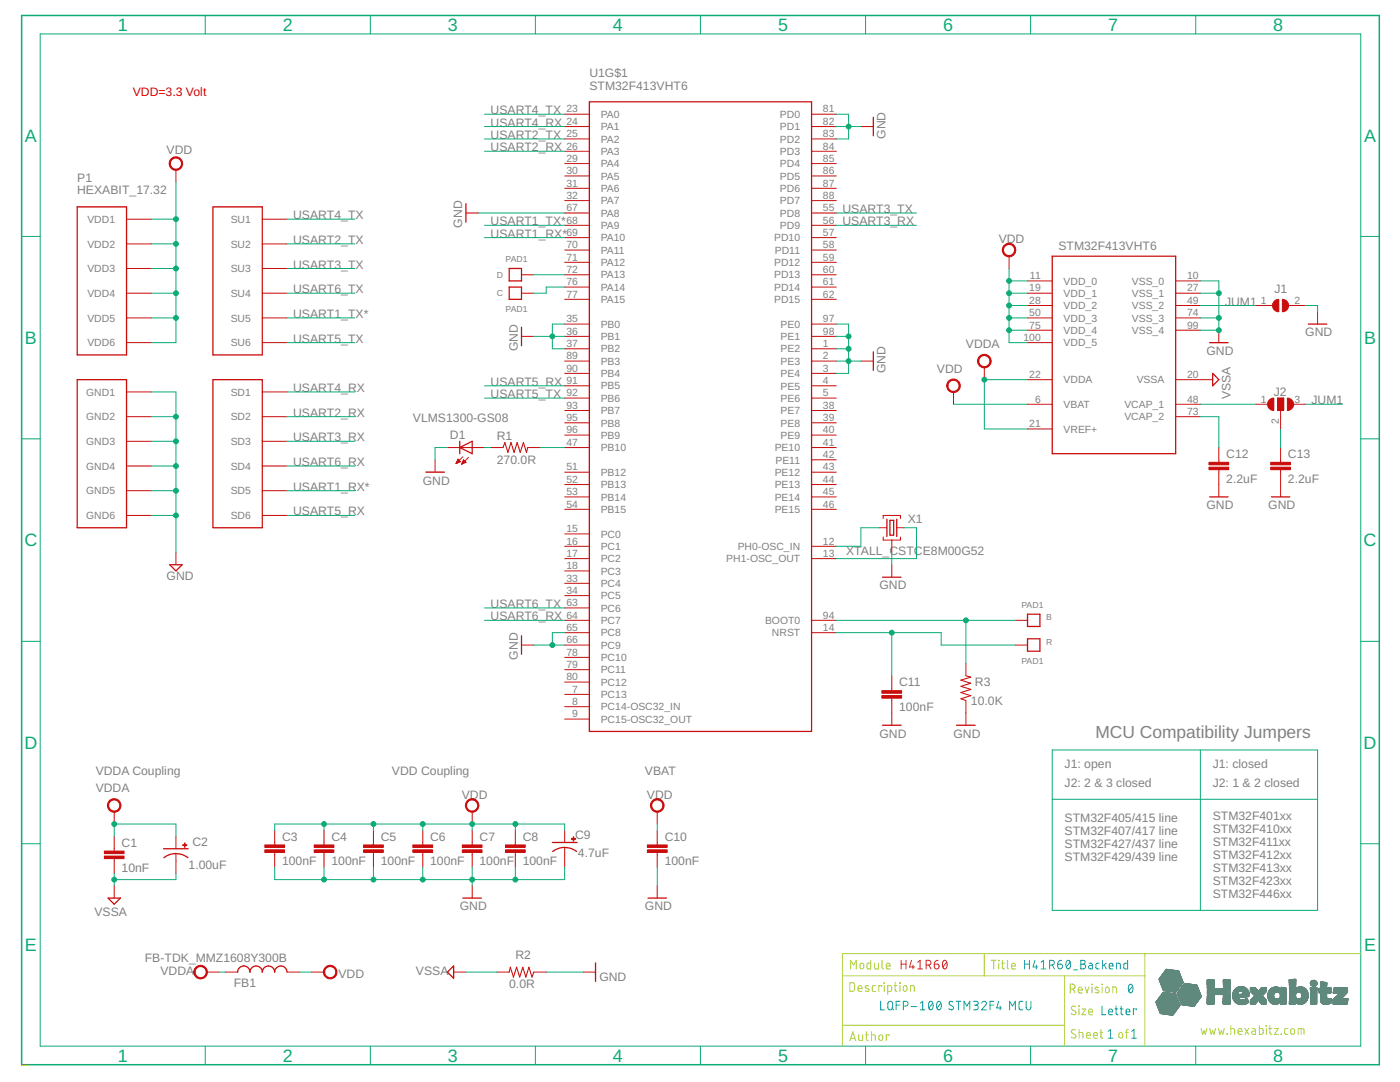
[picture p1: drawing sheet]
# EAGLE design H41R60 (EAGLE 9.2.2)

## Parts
B  PAD1  [PAD1]
C  PAD1  [PAD1]
C1  10nF  C-0603  [C-0603]
C2  1.00uF  C-0805-POL  [C-0805-POL]
C3  100nF  C-0603  [C-0603]
C4  100nF  C-0603  [C-0603]
C5  100nF  C-0603  [C-0603]
C6  100nF  C-0603  [C-0603]
C7  100nF  C-0603  [C-0603]
C8  100nF  C-0603  [C-0603]
C9  4.7uF  C-0805-POL  [C-0805-POL]
C10  100nF  C-0603  [C-0603]
C11  100nF  C-0603  [C-0603]
C12  2.2uF  C-0603  [C-0603]
C13  2.2uF  C-0603  [C-0603]
D  PAD1  [PAD1]
D1  VLMS1300-GS08  [VLMS1300-GS08]
FB1  FB-TDK_MMZ1608Y300B  [FB-TDK_MMZ1608Y300B]
J1  SJ  [SJ]
J2  SJ2W  [SJ_2]
P1  HEXABIT_17.32  [HEXABIT_17.32]
R  PAD1  [PAD1]
R1  270.0R  R-0603  [R-0603]
R2  0.0R  R-0603  [R-0603]
R3  10.0K  R-0603  [R-0603]
U1  STM32F413VHT6  [LQFP-100]
X1  XTALL_CSTCE8M00G52  [XTALL_CSTCE8M00G52]

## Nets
B1: B.P$1 B.P$2 R3.2 U1.94(BOOT0)
GND: C3.2 C4.2 C5.2 C6.2 C7.2 C8.2 C9.2(-) C10.2 C11.2 C12.2 C13.2 D1.C J1.2 P1.PAD_PD7(GND1) P1.PAD_PD8(GND2) P1.PAD_PD9(GND3) P1.PAD_PD10(GND4) P1.PAD_PD11(GND5) P1.PAD_PD12(GND6) R2.1 R3.1 U1.1(PE2) U1.2(PE3) U1.3(PE4) U1.10(VSS_0) U1.27(VSS_1) U1.35(PB0) U1.36(PB1) U1.37(PB2) U1.65(PC8) U1.66(PC9) U1.67(PA8) U1.74(VSS_3) U1.81(PD0) U1.82(PD1) U1.83(PD2) U1.97(PE0) U1.98(PE1) U1.99(VSS_4) X1.P$2
JUM1: J1.1 J2.3 U1.49(VSS_2)
N$1: D.P$1 D.P$2 U1.72(PA13)
N$2: C.P$1 C.P$2 U1.76(PA14)
N$3: U1.12(PH0-OSC_IN) X1.P$1
N$4: U1.13(PH1-OSC_OUT) X1.P$3
N$5: C12.1 U1.73(VCAP_2)
N$6: C13.1 J2.2
N$7: R1.2 U1.47(PB10)
N$8: D1.A R1.1
N$9: J2.1 U1.48(VCAP_1)
R1: C11.1 R.P$1 R.P$2 U1.14(NRST)
USART1_RX*: P1.PAD_PD5(SD5) U1.69(PA10)
USART1_TX*: P1.PAD_PU5(SU5) U1.68(PA9)
USART2_RX: P1.PAD_PD2(SD2) U1.26(PA3)
USART2_TX: P1.PAD_PU2(SU2) U1.25(PA2)
USART3_RX: P1.PAD_PD3(SD3) U1.56(PD9)
USART3_TX: P1.PAD_PU3(SU3) U1.55(PD8)
USART4_RX: P1.PAD_PD1(SD1) U1.24(PA1)
USART4_TX: P1.PAD_PU1(SU1) U1.23(PA0)
USART5_RX: P1.PAD_PD6(SD6) U1.91(PB5)
USART5_TX: P1.PAD_PU6(SU6) U1.92(PB6)
USART6_RX: P1.PAD_PD4(SD4) U1.64(PC7)
USART6_TX: P1.PAD_PU4(SU4) U1.63(PC6)
VDD: C3.1 C4.1 C5.1 C6.1 C7.1 C8.1 C9.1(+) C10.1 FB1.2 P1.PAD_PU7(VDD1) P1.PAD_PU8(VDD2) P1.PAD_PU9(VDD3) P1.PAD_PU10(VDD4) P1.PAD_PU11(VDD5) P1.PAD_PU12(VDD6) U1.6(VBAT) U1.11(VDD_0) U1.19(VDD_1) U1.28(VDD_2) U1.50(VDD_3) U1.75(VDD_4) U1.100(VDD_5)
VDDA: C1.1 C2.1(+) FB1.1 U1.21(VREF+) U1.22(VDDA)
VSSA: C1.2 C2.2(-) R2.2 U1.20(VSSA)
Unconnected: U1.4(PE5) U1.5(PE6) U1.7(PC13) U1.8(PC14-OSC32_IN) U1.9(PC15-OSC32_OUT) U1.15(PC0) U1.16(PC1) U1.17(PC2) U1.18(PC3) U1.29(PA4) U1.30(PA5) U1.31(PA6) U1.32(PA7) U1.33(PC4) U1.34(PC5) U1.38(PE7) U1.39(PE8) U1.40(PE9) U1.41(PE10) U1.42(PE11) U1.43(PE12) U1.44(PE13) U1.45(PE14) U1.46(PE15) U1.51(PB12) U1.52(PB13) U1.53(PB14) U1.54(PB15) U1.57(PD10) U1.58(PD11) U1.59(PD12) U1.60(PD13) U1.61(PD14) U1.62(PD15) U1.70(PA11) U1.71(PA12) U1.77(PA15) U1.78(PC10) U1.79(PC11) U1.80(PC12) U1.84(PD3) U1.85(PD4) U1.86(PD5) U1.87(PD6) U1.88(PD7) U1.89(PB3) U1.90(PB4) U1.93(PB7) U1.95(PB8) U1.96(PB9)

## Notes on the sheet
- VDD=3.3 Volt
- STM32F413VHT6
- MCU Compatibility Jumpers
- J1: open | J1: closed
- VDDA Coupling | VDD Coupling | VBAT
- J2: 2 & 3 closed | J2: 1 & 2 closed
- STM32F405/415 line
  STM32F407/417 line
  STM32F427/437 line
  STM32F429/439 line
- STM32F401xx
  STM32F410xx
  STM32F411xx
  STM32F412xx
  STM32F413xx
  STM32F423xx
  STM32F446xx
- Module | H41R60 | Title | H41R60_Backend
- Description | Revision | 0
- LQFP-100 STM32F4 MCU
- Size | Letter
- www.hexabitz.com
- Author | Sheet   of | 1 | 1
- C:/Users/Admin/Desktop/logodraft.bmp
